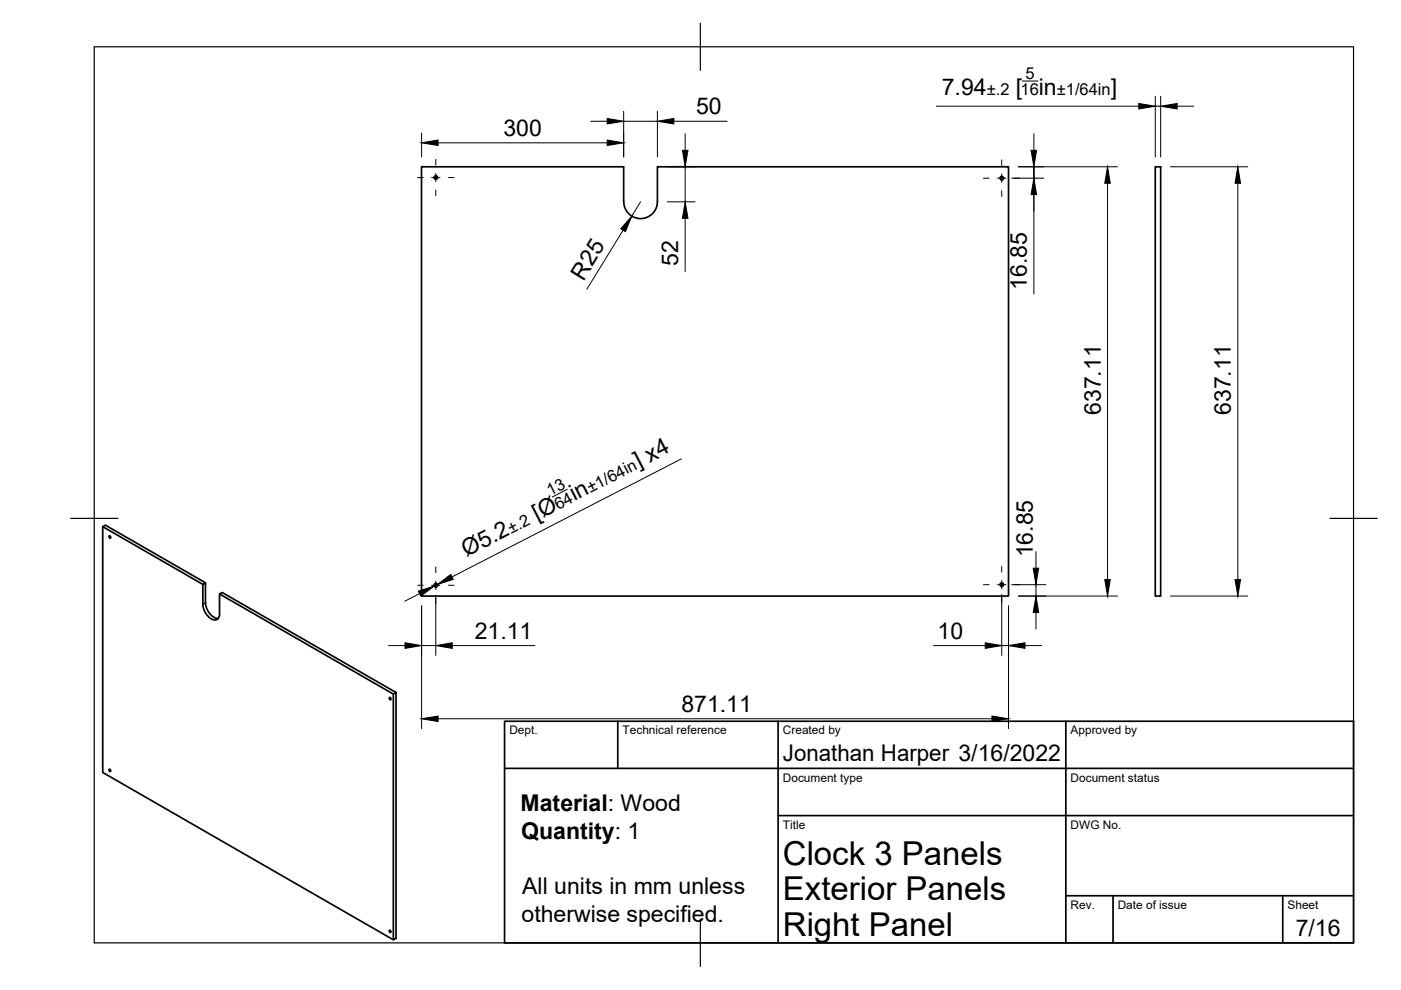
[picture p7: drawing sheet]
<svg xmlns="http://www.w3.org/2000/svg" width="297mm" height="210mm" viewBox="0 0 297 210" stroke-linecap="round" stroke-linejoin="round" font-family="sans-serif">
<!-- layer: Visible -->
<g fill="none" stroke="#000" stroke-width=".36">
<path d="M89.4 35.4h42.8v7.4a3.6 3.6 0 0 0 3.6 3.5 3.6 3.6 0 0 0 3.6-3.5v-7.4h74.4v91h-124.4zM244.9 35.4h1.2v91h-1.2zM21.8 111.7l21.2 12.2M23.2 113.6l.2 .2v.3l-.2-.2zM43.6 123.6l-21.2-12.2-.6 .3v52.1l61.6 35.5M46.3 131.1a3.4 3.4 0 0 1-2.7-3.3v-4.2l-.6 .3v4.3a3.4 3.4 0 0 0 2.7 3.2 1.09 1.09 0 0 0 .9-1.2l-.1-4.3 .6-.3 36.9 21.2M46.5 125.9l36.9 21.3 .6-.4v52.1l-.6 .4v-52.1M82.6 147.9l.2 .1v.3l-.2-.1zM23.2 163.1l.2 .1v.4l-.2-.2zM82.6 197.2l.2 .2v.3l-.2-.2z"/>
<circle cx="92.4" cy="37.6" r=".37"/>
<circle cx="212.4" cy="37.8" r=".37"/>
<circle cx="92.4" cy="124.1" r=".37"/>
<circle cx="212.4" cy="124" r=".37"/>
</g>
<!-- layer: Visible Narrow -->
<path d="M43.6 127.8l-.6 .4" fill="none" stroke="#000" stroke-width=".21"/>
<!-- layer: Border -->
<path d="M20 9.9h267v190h-267zM148.5 4.9v10M15 109.9h10M282 109.9h10M148.5 194.9v10" fill="none" stroke="#000" stroke-width=".25"/>
<!-- layer: TitleBlock -->
<path d="M107 152.9h180v47h-180zM131 152.9v10M165 152.9v47M226 152.9v47M107 162.9h180M165 172.9h122M226 189.9h61M236 189.9v10M272 189.9v10" fill="none" stroke="#000" stroke-width=".36"/>
<!-- layer: Dimensions -->
<g fill="none" stroke="#000" stroke-width=".21">
<path d="M216.7 17.2h3.4M89.4 28.2v5.1M92.9 30.3h35.8M125.2 25.7h3.5M132.2 23.6v9.7M132.2 25.7h7.2M139.4 23.6v9.7M141.5 35.4h5.9M142.9 25.7h11.3M145.3 28.4v3.5M145.3 35.4v7.4M198.5 22.5h42.9"/>
<path d="M214.5 37.8h6.8M215.9 35.4h21M219.2 37.8v-2.4v2.4M219.2 28.4v3.5M219.2 37.8v24.5M234.8 38.9v84M244.9 20.4v12.9M244.9 22.5h1.2M246.1 20.4v12.9M248.2 35.4h16.3M249.6 22.5h3.5M262.4 38.9v84"/>
<path d="M132.1 48.8l-7.7 12.5M135.8 42.8l-1.9 3M141.5 42.8h5.9M145.3 46.3v11.3M144.5 97.3l-48.7 25M120.3 103.7l-3.2 1.7M219.6 117v3.5M82.4 136.9h3.5M89 125.9l-3.2 1.6M89.4 128.5v26M89.4 136.9h3M92.4 126.2v12.8"/>
<path d="M92.7 123.9l-.6 .4M95.9 136.9h17.5M197.9 136.9h11M212.4 136.9h1.4M212.4 126.1v12.9M213.8 128.5v26M214.5 124h7.2M215.9 126.4h21M217.3 136.9h3.5M219.6 124v2.4M219.6 129.9v3.5M248.2 126.4h16.3"/>
<path d="M92.9 152.4h117.4"/>
</g>
<g fill="#000" stroke="#000" stroke-width=".21">
<path d="M89.4 30.3l3.5-.6v1.2zM128.7 29.7l3.5 .6-3.5 .6zM128.7 25.1l3.5 .6-3.5 .6zM139.4 25.7l3.5-.6v1.2zM144.7 31.9h1.2l-.6 3.5zM218.6 31.9h1.2l-.6 3.5zM234.8 35.4l.6 3.5h-1.2zM241.4 21.9l3.5 .6-3.5 .6zM246.1 22.5l3.5-.6v1.2zM262.4 35.4l.6 3.5h-1.1zM133.9 45.8l-1.3 3.3-1-.6zM145.3 42.8l.6 3.5h-1.2z"/>
<path d="M219.2 37.8l.6 3.5h-1.2zM85.9 136.3l3.5 .6-3.5 .6zM88.7 125.3l3.4-1-2.9 2.1zM92.7 123.9l2.9-2.1 .5 1zM92.4 136.9l3.5-.6v1.2zM208.9 136.3l3.5 .6-3.5 .6zM213.8 136.9l3.5-.6v1.2zM219.6 126.4l.6 3.5h-1.1zM219.1 120.5h1.1l-.6 3.5zM234.2 122.9h1.2l-.6 3.5zM261.9 122.9h1.1l-.6 3.5zM89.4 152.4l3.5-.6v1.2z"/>
<path d="M210.3 151.8l3.5 .6-3.5 .6z"/>
</g>
<!-- layer: Center Lines -->
<g fill="none" stroke="#000" stroke-width=".21">
<path d="M88.5 37.6h1.2M91.5 37.6h1.8M92.4 33.8v1.2M92.4 36.8v1.7M95.1 37.6h1.2M208.5 37.8h1.2M211.5 37.8h1.8M212.4 33.9v1.2M212.4 36.9v1.8M215.1 37.8h1.2M92.4 40.3v1.2M212.4 40.4v1.2"/>
<path d="M88.5 124.1h1.2M91.5 124.1h1.8M92.4 120.2v1.2M92.4 123.2v1.8M92.4 126.8v1.2M95.1 124.1h1.2M208.5 124h1.2M211.5 124h1.8M212.4 120.1v1.2M212.4 123.1v1.8M212.4 126.7v1.1M215.1 124h1.2"/>
</g>
<g font-size="7">
<text x="166" y="183.4">Clock 3 Panels</text>
<text x="166" y="190.9">Exterior Panels</text>
<text x="166" y="198.4">Right Panel</text>
</g>
<g font-size="4.9">
<text x="199.7" y="20.1">7.94</text>
<text x="215.4" y="20.1">[</text>
<text x="220.3" y="20.1">in</text>
<text x="235.5" y="20.1">]</text>
<text x="106.7" y="28.8">300</text>
<text x="147.6" y="24.2">50</text>
<text x="123.7" y="59.7" transform="rotate(-58 123.7 59.7)">R25</text>
<text x="143.8" y="56.4" transform="rotate(-90 143.8 56.4)">52</text>
<text x="217.7" y="61.5" transform="rotate(-90 217.7 61.5)">16.85</text>
<text x="233.4" y="88" transform="rotate(-90 233.4 88)">637.11</text>
<text x="261" y="88" transform="rotate(-90 261 88)">637.11</text>
<text x="135.3" y="99.3" transform="rotate(-27 135.3 99.3)">] x4</text>
<text x="121.8" y="106.3" transform="rotate(-27 121.8 106.3)">in</text>
<text x="113.9" y="110.4" transform="rotate(-27 113.9 110.4)">[Ø</text>
<text x="98.9" y="118.1" transform="rotate(-27 98.9 118.1)">Ø5.2</text>
<text x="219" y="118.2" transform="rotate(-90 219 118.2)">16.85</text>
<text x="100.6" y="135.5">21.11</text>
<text x="198.8" y="135.4">10</text>
<text x="144.5" y="150.9">871.11</text>
<text x="166" y="161.4">Jonathan Harper 3/16/2022</text>
<text x="110.4" y="172">Material: Wood</text>
<text x="110.5" y="177.9">Quantity: 1</text>
<text x="110.7" y="189.6">All units in mm unless</text>
<text x="110.6" y="195.4">otherwise specified.</text>
<text x="274.7" y="198.6">7/16</text>
</g>
<g font-size="3.5">
<text x="217.4" y="16.8">5</text>
<text x="209.2" y="20.1">±.2</text>
<text x="216.4" y="20.1">16</text>
<text x="224.1" y="20.1">±1/64in</text>
<text x="116.7" y="105.1" transform="rotate(-27 116.7 105.1)">13</text>
<text x="125.2" y="104.6" transform="rotate(-27 125.2 104.6)">±1/64in</text>
<text x="108.4" y="113.2" transform="rotate(-27 108.4 113.2)">±.2</text>
<text x="118.3" y="108.1" transform="rotate(-27 118.3 108.1)">64</text>
</g>
<g font-size="2.5">
<text x="108" y="155.7">Dept.</text>
<text x="132" y="155.7">Technical reference</text>
<text x="166" y="155.7">Created by</text>
<text x="227" y="155.7">Approved by</text>
<text x="166" y="165.7">Document type</text>
<text x="227" y="165.7">Document status</text>
<text x="166" y="175.7">Title</text>
<text x="227" y="175.7">DWG No.</text>
<text x="227" y="192.7">Rev.</text>
<text x="237" y="192.7">Date of issue</text>
<text x="273" y="192.7">Sheet</text>
</g>
</svg>
